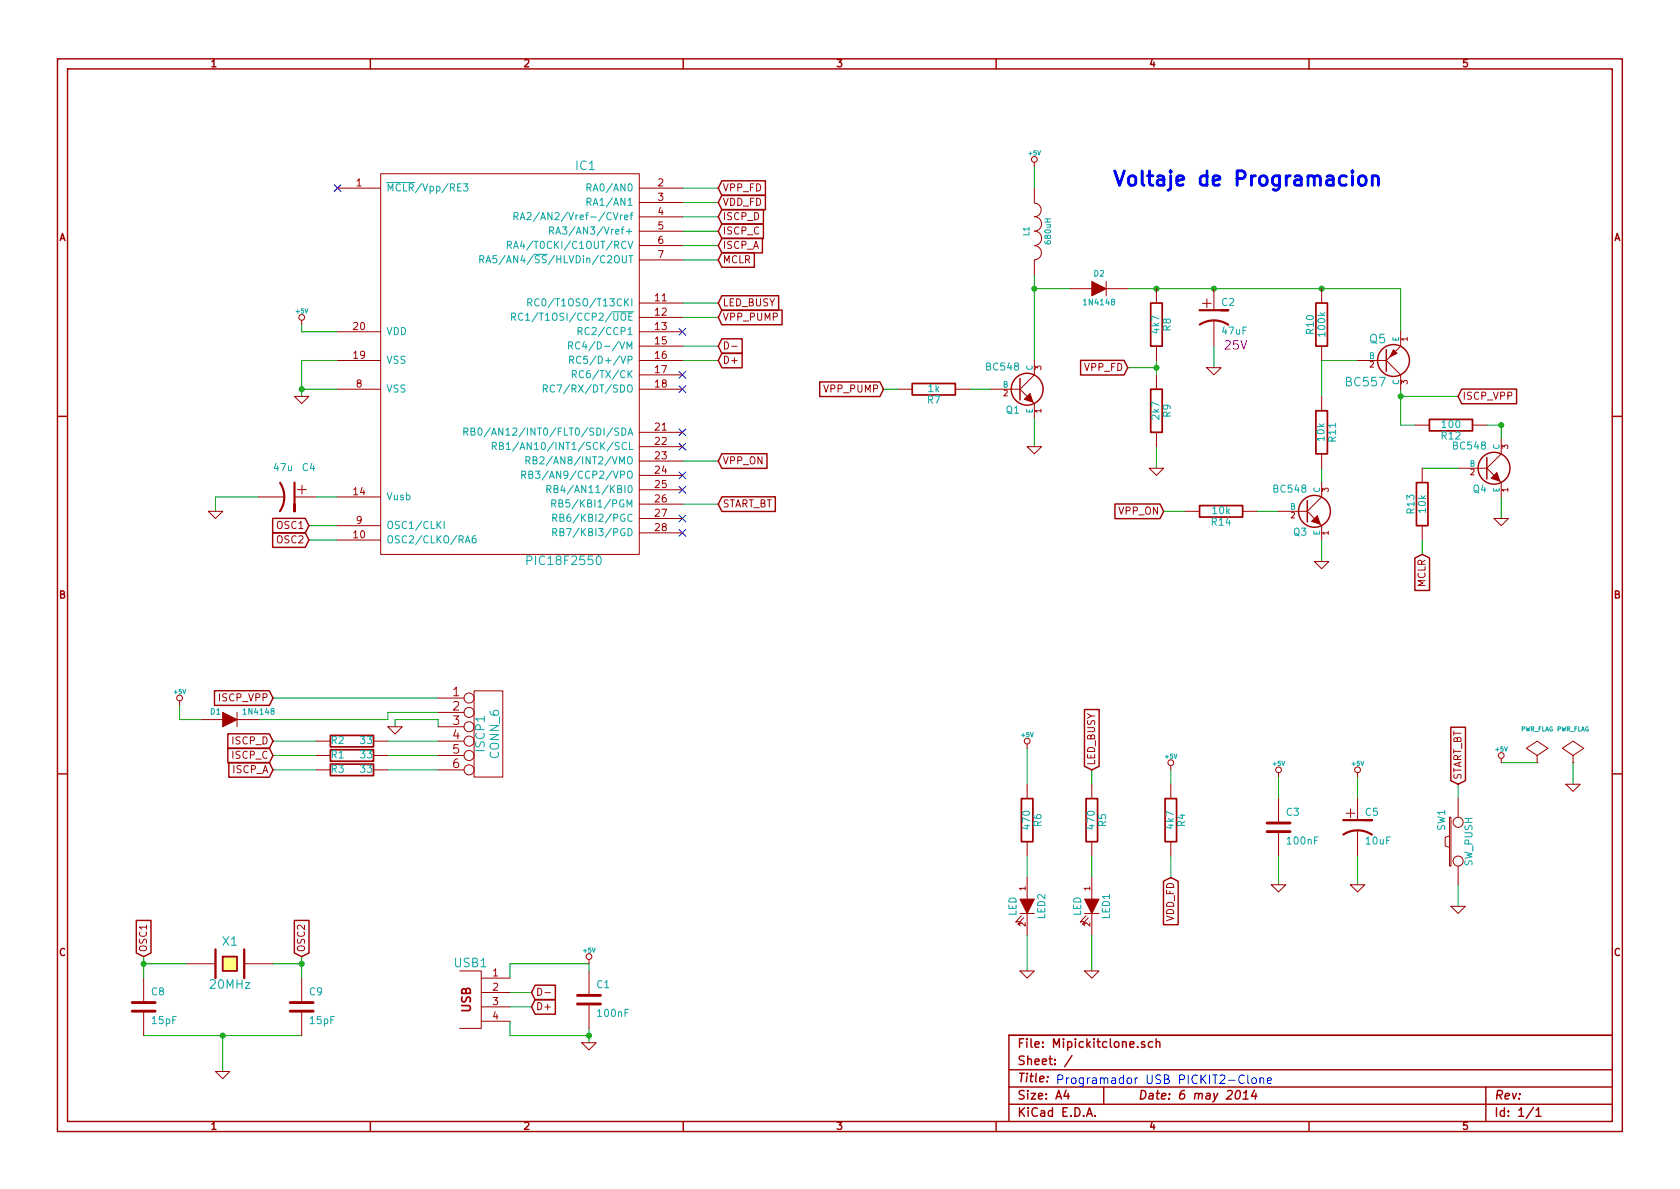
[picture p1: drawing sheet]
EESchema Schematic File Version 2
LIBS:power
LIBS:device
LIBS:transistors
LIBS:conn
LIBS:linear
LIBS:regul
LIBS:74xx
LIBS:cmos4000
LIBS:adc-dac
LIBS:memory
LIBS:xilinx
LIBS:special
LIBS:microcontrollers
LIBS:dsp
LIBS:microchip
LIBS:analog_switches
LIBS:motorola
LIBS:texas
LIBS:intel
LIBS:audio
LIBS:interface
LIBS:digital-audio
LIBS:philips
LIBS:display
LIBS:cypress
LIBS:siliconi
LIBS:opto
LIBS:atmel
LIBS:contrib
LIBS:valves
LIBS:Mipickitclone-cache
EELAYER 27 0
EELAYER END
$Descr A4 11693 8268
encoding utf-8
Sheet 1 1
Title ""
Date "6 may 2014"
Rev ""
Comp ""
Comment1 ""
Comment2 ""
Comment3 ""
Comment4 ""
$EndDescr
Wire Wire Line
	2700 5350 3050 5350
Wire Wire Line
	2700 5150 3050 5150
Wire Wire Line
	3050 5050 3050 5000
Wire Wire Line
	3050 5000 2750 5000
Wire Wire Line
	2750 5000 2750 5050
Wire Wire Line
	1900 4850 3050 4850
Wire Wire Line
	5000 1600 4750 1600
Wire Wire Line
	10450 5300 10700 5300
Wire Wire Line
	9450 5550 9450 5400
Wire Wire Line
	10150 5450 10150 5550
Wire Wire Line
	8900 5400 8900 5550
Wire Wire Line
	8150 5350 8150 5450
Wire Wire Line
	7600 5950 7600 6100
Wire Wire Line
	7150 6500 7150 6750
Wire Wire Line
	7150 5200 7150 5450
Wire Wire Line
	4100 7200 3550 7200
Wire Wire Line
	3550 7200 3550 7100
Wire Wire Line
	3550 6700 4100 6700
Wire Wire Line
	3550 6700 3550 6800
Wire Wire Line
	3700 6900 3550 6900
Wire Wire Line
	2100 7200 1000 7200
Wire Wire Line
	2100 6800 2100 6650
Wire Wire Line
	1000 6650 1000 6800
Connection ~ 8050 2550
Wire Wire Line
	7850 2550 8050 2550
Wire Wire Line
	2100 2250 2100 2300
Wire Wire Line
	2100 2300 2350 2300
Wire Wire Line
	2350 2700 2100 2700
Wire Wire Line
	10450 3450 10450 3600
Wire Wire Line
	8450 2400 8450 2550
Wire Wire Line
	7200 2900 7200 3100
Wire Wire Line
	9900 3750 9900 3850
Wire Wire Line
	9750 2700 9750 2950
Wire Wire Line
	9750 2950 9850 2950
Wire Wire Line
	10450 3050 10450 2950
Wire Wire Line
	9200 3350 9200 3250
Wire Wire Line
	8050 2600 8050 2500
Wire Wire Line
	9450 2500 9200 2500
Connection ~ 8450 2000
Wire Wire Line
	7200 2500 7200 1900
Wire Wire Line
	2150 3750 2350 3750
Wire Wire Line
	4750 3200 5000 3200
Wire Wire Line
	4750 2400 5000 2400
Wire Wire Line
	4750 2100 5000 2100
Wire Wire Line
	4750 1700 5000 1700
Wire Wire Line
	4750 1500 5000 1500
Wire Wire Line
	4750 1300 5000 1300
Wire Wire Line
	4750 1400 5000 1400
Wire Wire Line
	4750 1800 5000 1800
Wire Wire Line
	4750 2200 5000 2200
Wire Wire Line
	4750 2500 5000 2500
Wire Wire Line
	4750 3500 5000 3500
Wire Wire Line
	2150 3650 2350 3650
Wire Wire Line
	2350 3450 2200 3450
Wire Wire Line
	6750 2700 6900 2700
Wire Wire Line
	7450 2000 7200 2000
Connection ~ 7200 2000
Connection ~ 8050 2000
Wire Wire Line
	9750 2300 9750 2000
Wire Wire Line
	9750 2000 7850 2000
Connection ~ 9200 2000
Wire Wire Line
	9200 2500 9200 2750
Wire Wire Line
	8750 3550 8900 3550
Wire Wire Line
	9900 3250 10150 3250
Wire Wire Line
	9750 2750 10150 2750
Connection ~ 10450 2950
Wire Wire Line
	6150 2700 6250 2700
Wire Wire Line
	8050 3100 8050 3250
Wire Wire Line
	9200 3750 9200 3900
Wire Wire Line
	1800 3450 1500 3450
Wire Wire Line
	1500 3450 1500 3550
Wire Wire Line
	7200 1300 7200 1150
Wire Wire Line
	8100 3550 8250 3550
Wire Wire Line
	1300 6700 1000 6700
Connection ~ 1000 6700
Wire Wire Line
	1900 6700 2100 6700
Connection ~ 2100 6700
Wire Wire Line
	1550 7450 1550 7200
Connection ~ 1550 7200
Wire Wire Line
	3550 7000 3700 7000
Wire Wire Line
	4100 6700 4100 6750
Wire Wire Line
	4100 7250 4100 7150
Connection ~ 4100 7200
Wire Wire Line
	7150 5950 7150 6100
Wire Wire Line
	7600 5350 7600 5450
Wire Wire Line
	7600 6500 7600 6750
Wire Wire Line
	8150 5950 8150 6100
Wire Wire Line
	8900 5950 8900 6150
Wire Wire Line
	10150 6150 10150 6300
Wire Wire Line
	9450 5950 9450 6150
Wire Wire Line
	1400 5000 1250 5000
Wire Wire Line
	1250 5000 1250 4900
Wire Wire Line
	1900 5350 2200 5350
Wire Wire Line
	2350 2500 2100 2500
Wire Wire Line
	2100 2500 2100 2750
Connection ~ 2100 2700
Wire Wire Line
	10950 5450 10950 5300
Wire Wire Line
	1900 5250 2200 5250
Wire Wire Line
	1800 5000 2700 5000
Wire Wire Line
	1900 5150 2200 5150
Wire Wire Line
	2700 5250 3050 5250
Text GLabel 1900 4850 0    50   Input ~ 0
ISCP_VPP
$Comp
L R R1
U 1 1
P 2450 5250
F 0 "R1" V 2450 5150 50  0000 C CNN
F 1 "33" V 2450 5350 50  0000 C CNN
F 2 "" H 2450 5250 60  0001 C CNN
F 3 "" H 2450 5250 60  0001 C CNN
	1    2450 5250
	0    1    1    0   
$EndComp
$Comp
L GND #PWR01
U 1 1
P 10950 5450
F 0 "#PWR01" H 10950 5450 30  0001 C CNN
F 1 "GND" H 10950 5380 30  0001 C CNN
F 2 "" H 10950 5450 60  0001 C CNN
F 3 "" H 10950 5450 60  0001 C CNN
	1    10950 5450
	1    0    0    -1  
$EndComp
$Comp
L +5V #PWR02
U 1 1
P 10450 5300
F 0 "#PWR02" H 10450 5390 20  0001 C CNN
F 1 "+5V" H 10450 5390 30  0000 C CNN
F 2 "" H 10450 5300 60  0001 C CNN
F 3 "" H 10450 5300 60  0001 C CNN
	1    10450 5300
	1    0    0    -1  
$EndComp
$Comp
L PWR_FLAG #FLG03
U 1 1
P 10950 5300
F 0 "#FLG03" H 10950 5570 30  0001 C CNN
F 1 "PWR_FLAG" H 10950 5530 30  0000 C CNN
F 2 "" H 10950 5300 60  0001 C CNN
F 3 "" H 10950 5300 60  0001 C CNN
	1    10950 5300
	1    0    0    -1  
$EndComp
$Comp
L PWR_FLAG #FLG04
U 1 1
P 10700 5300
F 0 "#FLG04" H 10700 5570 30  0001 C CNN
F 1 "PWR_FLAG" H 10700 5530 30  0000 C CNN
F 2 "" H 10700 5300 60  0001 C CNN
F 3 "" H 10700 5300 60  0001 C CNN
	1    10700 5300
	1    0    0    -1  
$EndComp
NoConn ~ 4750 3700
NoConn ~ 4750 3600
NoConn ~ 4750 3400
NoConn ~ 4750 3300
NoConn ~ 4750 3100
NoConn ~ 4750 3000
NoConn ~ 4750 2700
NoConn ~ 4750 2600
NoConn ~ 4750 2300
NoConn ~ 2350 1300
$Comp
L +5V #PWR05
U 1 1
P 1250 4900
F 0 "#PWR05" H 1250 4990 20  0001 C CNN
F 1 "+5V" H 1250 4990 30  0000 C CNN
F 2 "" H 1250 4900 60  0001 C CNN
F 3 "" H 1250 4900 60  0001 C CNN
	1    1250 4900
	1    0    0    -1  
$EndComp
$Comp
L DIODE D1
U 1 1
P 1600 5000
F 0 "D1" H 1500 5050 40  0000 C CNN
F 1 "1N4148" H 1800 5050 40  0000 C CNN
F 2 "" H 1600 5000 60  0001 C CNN
F 3 "" H 1600 5000 60  0001 C CNN
	1    1600 5000
	1    0    0    -1  
$EndComp
$Comp
L R R3
U 1 1
P 2450 5350
F 0 "R3" V 2450 5250 50  0000 C CNN
F 1 "33" V 2450 5450 50  0000 C CNN
F 2 "" H 2450 5350 60  0001 C CNN
F 3 "" H 2450 5350 60  0001 C CNN
	1    2450 5350
	0    1    1    0   
$EndComp
$Comp
L R R2
U 1 1
P 2450 5150
F 0 "R2" V 2450 5050 50  0000 C CNN
F 1 "33" V 2450 5250 50  0000 C CNN
F 2 "" H 2450 5150 60  0001 C CNN
F 3 "" H 2450 5150 60  0001 C CNN
	1    2450 5150
	0    1    1    0   
$EndComp
$Comp
L GND #PWR06
U 1 1
P 2750 5050
F 0 "#PWR06" H 2750 5050 30  0001 C CNN
F 1 "GND" H 2750 4980 30  0001 C CNN
F 2 "" H 2750 5050 60  0001 C CNN
F 3 "" H 2750 5050 60  0001 C CNN
	1    2750 5050
	1    0    0    -1  
$EndComp
Text GLabel 1900 5350 0    50   Input ~ 0
ISCP_A
Text GLabel 1900 5150 0    50   Input ~ 0
ISCP_D
Text GLabel 1900 5250 0    50   Input ~ 0
ISCP_C
$Comp
L CONN_6 ISCP1
U 1 1
P 3400 5100
F 0 "ISCP1" V 3350 5100 60  0000 C CNN
F 1 "CONN_6" V 3450 5100 60  0000 C CNN
F 2 "" H 3400 5100 60  0001 C CNN
F 3 "" H 3400 5100 60  0001 C CNN
	1    3400 5100
	1    0    0    -1  
$EndComp
Text GLabel 8150 6100 3    50   Input ~ 0
VDD_FD
$Comp
L +5V #PWR07
U 1 1
P 8150 5350
F 0 "#PWR07" H 8150 5440 20  0001 C CNN
F 1 "+5V" H 8150 5440 30  0000 C CNN
F 2 "" H 8150 5350 60  0001 C CNN
F 3 "" H 8150 5350 60  0001 C CNN
	1    8150 5350
	1    0    0    -1  
$EndComp
$Comp
L +5V #PWR08
U 1 1
P 9450 5400
F 0 "#PWR08" H 9450 5490 20  0001 C CNN
F 1 "+5V" H 9450 5490 30  0000 C CNN
F 2 "" H 9450 5400 60  0001 C CNN
F 3 "" H 9450 5400 60  0001 C CNN
	1    9450 5400
	1    0    0    -1  
$EndComp
$Comp
L +5V #PWR09
U 1 1
P 8900 5400
F 0 "#PWR09" H 8900 5490 20  0001 C CNN
F 1 "+5V" H 8900 5490 30  0000 C CNN
F 2 "" H 8900 5400 60  0001 C CNN
F 3 "" H 8900 5400 60  0001 C CNN
	1    8900 5400
	1    0    0    -1  
$EndComp
$Comp
L +5V #PWR010
U 1 1
P 7150 5200
F 0 "#PWR010" H 7150 5290 20  0001 C CNN
F 1 "+5V" H 7150 5290 30  0000 C CNN
F 2 "" H 7150 5200 60  0001 C CNN
F 3 "" H 7150 5200 60  0001 C CNN
	1    7150 5200
	1    0    0    -1  
$EndComp
Text GLabel 10150 5450 1    50   Input ~ 0
START_BT
Text GLabel 7600 5350 1    50   Input ~ 0
LED_BUSY
$Comp
L GND #PWR011
U 1 1
P 10150 6300
F 0 "#PWR011" H 10150 6300 30  0001 C CNN
F 1 "GND" H 10150 6230 30  0001 C CNN
F 2 "" H 10150 6300 60  0001 C CNN
F 3 "" H 10150 6300 60  0001 C CNN
	1    10150 6300
	1    0    0    -1  
$EndComp
$Comp
L GND #PWR012
U 1 1
P 9450 6150
F 0 "#PWR012" H 9450 6150 30  0001 C CNN
F 1 "GND" H 9450 6080 30  0001 C CNN
F 2 "" H 9450 6150 60  0001 C CNN
F 3 "" H 9450 6150 60  0001 C CNN
	1    9450 6150
	1    0    0    -1  
$EndComp
$Comp
L GND #PWR013
U 1 1
P 8900 6150
F 0 "#PWR013" H 8900 6150 30  0001 C CNN
F 1 "GND" H 8900 6080 30  0001 C CNN
F 2 "" H 8900 6150 60  0001 C CNN
F 3 "" H 8900 6150 60  0001 C CNN
	1    8900 6150
	1    0    0    -1  
$EndComp
$Comp
L GND #PWR014
U 1 1
P 7600 6750
F 0 "#PWR014" H 7600 6750 30  0001 C CNN
F 1 "GND" H 7600 6680 30  0001 C CNN
F 2 "" H 7600 6750 60  0001 C CNN
F 3 "" H 7600 6750 60  0001 C CNN
	1    7600 6750
	1    0    0    -1  
$EndComp
$Comp
L GND #PWR015
U 1 1
P 7150 6750
F 0 "#PWR015" H 7150 6750 30  0001 C CNN
F 1 "GND" H 7150 6680 30  0001 C CNN
F 2 "" H 7150 6750 60  0001 C CNN
F 3 "" H 7150 6750 60  0001 C CNN
	1    7150 6750
	1    0    0    -1  
$EndComp
$Comp
L LED LED1
U 1 1
P 7600 6300
F 0 "LED1" H 7600 6400 50  0000 C CNN
F 1 "LED" H 7600 6200 50  0000 C CNN
F 2 "" H 7600 6300 60  0001 C CNN
F 3 "" H 7600 6300 60  0001 C CNN
	1    7600 6300
	0    1    1    0   
$EndComp
$Comp
L LED LED2
U 1 1
P 7150 6300
F 0 "LED2" H 7150 6400 50  0000 C CNN
F 1 "LED" H 7150 6200 50  0000 C CNN
F 2 "" H 7150 6300 60  0001 C CNN
F 3 "" H 7150 6300 60  0001 C CNN
	1    7150 6300
	0    1    1    0   
$EndComp
$Comp
L SW_PUSH SW1
U 1 1
P 10150 5850
F 0 "SW1" H 10300 5960 50  0000 C CNN
F 1 "SW_PUSH" H 10150 5770 50  0000 C CNN
F 2 "" H 10150 5850 60  0001 C CNN
F 3 "" H 10150 5850 60  0001 C CNN
	1    10150 5850
	0    -1   -1   0   
$EndComp
$Comp
L CP1 C5
U 1 1
P 9450 5750
F 0 "C5" H 9500 5850 50  0000 L CNN
F 1 "10uF" H 9500 5650 50  0000 L CNN
F 2 "" H 9450 5750 60  0001 C CNN
F 3 "" H 9450 5750 60  0001 C CNN
	1    9450 5750
	1    0    0    -1  
$EndComp
$Comp
L C C3
U 1 1
P 8900 5750
F 0 "C3" H 8950 5850 50  0000 L CNN
F 1 "100nF" H 8950 5650 50  0000 L CNN
F 2 "" H 8900 5750 60  0001 C CNN
F 3 "" H 8900 5750 60  0001 C CNN
	1    8900 5750
	1    0    0    -1  
$EndComp
$Comp
L R R4
U 1 1
P 8150 5700
F 0 "R4" V 8230 5700 50  0000 C CNN
F 1 "4k7" V 8150 5700 50  0000 C CNN
F 2 "" H 8150 5700 60  0001 C CNN
F 3 "" H 8150 5700 60  0001 C CNN
	1    8150 5700
	1    0    0    -1  
$EndComp
$Comp
L R R5
U 1 1
P 7600 5700
F 0 "R5" V 7680 5700 50  0000 C CNN
F 1 "470" V 7600 5700 50  0000 C CNN
F 2 "" H 7600 5700 60  0001 C CNN
F 3 "" H 7600 5700 60  0001 C CNN
	1    7600 5700
	1    0    0    -1  
$EndComp
$Comp
L R R6
U 1 1
P 7150 5700
F 0 "R6" V 7230 5700 50  0000 C CNN
F 1 "470" V 7150 5700 50  0000 C CNN
F 2 "" H 7150 5700 60  0001 C CNN
F 3 "" H 7150 5700 60  0001 C CNN
	1    7150 5700
	1    0    0    -1  
$EndComp
$Comp
L C C1
U 1 1
P 4100 6950
F 0 "C1" H 4150 7050 50  0000 L CNN
F 1 "100nF" H 4150 6850 50  0000 L CNN
F 2 "" H 4100 6950 60  0001 C CNN
F 3 "" H 4100 6950 60  0001 C CNN
	1    4100 6950
	1    0    0    -1  
$EndComp
$Comp
L GND #PWR016
U 1 1
P 4100 7250
F 0 "#PWR016" H 4100 7250 30  0001 C CNN
F 1 "GND" H 4100 7180 30  0001 C CNN
F 2 "" H 4100 7250 60  0001 C CNN
F 3 "" H 4100 7250 60  0001 C CNN
	1    4100 7250
	1    0    0    -1  
$EndComp
$Comp
L +5V #PWR017
U 1 1
P 4100 6700
F 0 "#PWR017" H 4100 6790 20  0001 C CNN
F 1 "+5V" H 4100 6790 30  0000 C CNN
F 2 "" H 4100 6700 60  0001 C CNN
F 3 "" H 4100 6700 60  0001 C CNN
	1    4100 6700
	1    0    0    -1  
$EndComp
Text GLabel 3700 7000 2    50   Input ~ 0
D+
Text GLabel 3700 6900 2    50   Input ~ 0
D-
$Comp
L USB_2 USB1
U 1 1
P 3350 6950
F 0 "USB1" H 3275 7200 60  0000 C CNN
F 1 "USB_2" H 3400 6650 60  0001 C CNN
F 2 "VCC" H 3675 7100 50  0001 C CNN
F 3 "D+" H 3650 7000 50  0001 C CNN
F 4 "D-" H 3650 6900 50  0001 C CNN "Data-"
F 5 "GND" H 3675 6800 50  0001 C CNN "Ground"
	1    3350 6950
	1    0    0    -1  
$EndComp
Text GLabel 2100 6650 1    50   Input ~ 0
OSC2
Text GLabel 1000 6650 1    50   Input ~ 0
OSC1
$Comp
L GND #PWR018
U 1 1
P 1550 7450
F 0 "#PWR018" H 1550 7450 30  0001 C CNN
F 1 "GND" H 1550 7380 30  0001 C CNN
F 2 "" H 1550 7450 60  0001 C CNN
F 3 "" H 1550 7450 60  0001 C CNN
	1    1550 7450
	1    0    0    -1  
$EndComp
$Comp
L CRYSTAL X1
U 1 1
P 1600 6700
F 0 "X1" H 1600 6850 60  0000 C CNN
F 1 "20MHz" H 1600 6550 60  0000 C CNN
F 2 "" H 1600 6700 60  0001 C CNN
F 3 "" H 1600 6700 60  0001 C CNN
	1    1600 6700
	1    0    0    -1  
$EndComp
$Comp
L C C9
U 1 1
P 2100 7000
F 0 "C9" H 2150 7100 50  0000 L CNN
F 1 "15pF" H 2150 6900 50  0000 L CNN
F 2 "" H 2100 7000 60  0001 C CNN
F 3 "" H 2100 7000 60  0001 C CNN
	1    2100 7000
	1    0    0    -1  
$EndComp
$Comp
L C C8
U 1 1
P 1000 7000
F 0 "C8" H 1050 7100 50  0000 L CNN
F 1 "15pF" H 1050 6900 50  0000 L CNN
F 2 "" H 1000 7000 60  0001 C CNN
F 3 "" H 1000 7000 60  0001 C CNN
	1    1000 7000
	1    0    0    -1  
$EndComp
Text Notes 7750 1300 0    100  ~ 20
Voltaje de Programacion
Text GLabel 8100 3550 0    50   Input ~ 0
VPP_ON
Text GLabel 7850 2550 0    50   Input ~ 0
VPP_FD
$Comp
L +5V #PWR019
U 1 1
P 7200 1150
F 0 "#PWR019" H 7200 1240 20  0001 C CNN
F 1 "+5V" H 7200 1240 30  0000 C CNN
F 2 "" H 7200 1150 60  0001 C CNN
F 3 "" H 7200 1150 60  0001 C CNN
	1    7200 1150
	1    0    0    -1  
$EndComp
$Comp
L +5V #PWR020
U 1 1
P 2100 2250
F 0 "#PWR020" H 2100 2340 20  0001 C CNN
F 1 "+5V" H 2100 2340 30  0000 C CNN
F 2 "" H 2100 2250 60  0001 C CNN
F 3 "" H 2100 2250 60  0001 C CNN
	1    2100 2250
	1    0    0    -1  
$EndComp
$Comp
L GND #PWR021
U 1 1
P 1500 3550
F 0 "#PWR021" H 1500 3550 30  0001 C CNN
F 1 "GND" H 1500 3480 30  0001 C CNN
F 2 "" H 1500 3550 60  0001 C CNN
F 3 "" H 1500 3550 60  0001 C CNN
	1    1500 3550
	1    0    0    -1  
$EndComp
$Comp
L GND #PWR022
U 1 1
P 2100 2750
F 0 "#PWR022" H 2100 2750 30  0001 C CNN
F 1 "GND" H 2100 2680 30  0001 C CNN
F 2 "" H 2100 2750 60  0001 C CNN
F 3 "" H 2100 2750 60  0001 C CNN
	1    2100 2750
	1    0    0    -1  
$EndComp
$Comp
L GND #PWR023
U 1 1
P 10450 3600
F 0 "#PWR023" H 10450 3600 30  0001 C CNN
F 1 "GND" H 10450 3530 30  0001 C CNN
F 2 "" H 10450 3600 60  0001 C CNN
F 3 "" H 10450 3600 60  0001 C CNN
	1    10450 3600
	1    0    0    -1  
$EndComp
$Comp
L GND #PWR024
U 1 1
P 9200 3900
F 0 "#PWR024" H 9200 3900 30  0001 C CNN
F 1 "GND" H 9200 3830 30  0001 C CNN
F 2 "" H 9200 3900 60  0001 C CNN
F 3 "" H 9200 3900 60  0001 C CNN
	1    9200 3900
	1    0    0    -1  
$EndComp
$Comp
L GND #PWR025
U 1 1
P 8450 2550
F 0 "#PWR025" H 8450 2550 30  0001 C CNN
F 1 "GND" H 8450 2480 30  0001 C CNN
F 2 "" H 8450 2550 60  0001 C CNN
F 3 "" H 8450 2550 60  0001 C CNN
	1    8450 2550
	1    0    0    -1  
$EndComp
$Comp
L GND #PWR026
U 1 1
P 8050 3250
F 0 "#PWR026" H 8050 3250 30  0001 C CNN
F 1 "GND" H 8050 3180 30  0001 C CNN
F 2 "" H 8050 3250 60  0001 C CNN
F 3 "" H 8050 3250 60  0001 C CNN
	1    8050 3250
	1    0    0    -1  
$EndComp
$Comp
L GND #PWR027
U 1 1
P 7200 3100
F 0 "#PWR027" H 7200 3100 30  0001 C CNN
F 1 "GND" H 7200 3030 30  0001 C CNN
F 2 "" H 7200 3100 60  0001 C CNN
F 3 "" H 7200 3100 60  0001 C CNN
	1    7200 3100
	1    0    0    -1  
$EndComp
Text GLabel 10150 2750 2    50   Input ~ 0
ISCP_VPP
Text GLabel 9900 3850 3    50   Input ~ 0
MCLR
Text GLabel 6150 2700 0    50   Input ~ 0
VPP_PUMP
$Comp
L DIODE D2
U 1 1
P 7650 2000
F 0 "D2" H 7650 2100 40  0000 C CNN
F 1 "1N4148" H 7650 1900 40  0000 C CNN
F 2 "" H 7650 2000 60  0001 C CNN
F 3 "" H 7650 2000 60  0001 C CNN
	1    7650 2000
	1    0    0    -1  
$EndComp
$Comp
L R R7
U 1 1
P 6500 2700
F 0 "R7" V 6580 2700 50  0000 C CNN
F 1 "1k" V 6500 2700 50  0000 C CNN
F 2 "" H 6500 2700 60  0001 C CNN
F 3 "" H 6500 2700 60  0001 C CNN
	1    6500 2700
	0    1    1    0   
$EndComp
$Comp
L CP1 C2
U 1 1
P 8450 2200
F 0 "C2" H 8500 2300 50  0000 L CNN
F 1 "47uF" H 8500 2100 50  0000 L CNN
F 2 "" H 8450 2200 60  0001 C CNN
F 3 "" H 8450 2200 60  0001 C CNN
F 4 "25V" H 8600 2000 60  0000 C CNN "Campo1"
	1    8450 2200
	1    0    0    -1  
$EndComp
$Comp
L R R14
U 1 1
P 8500 3550
F 0 "R14" V 8580 3550 50  0000 C CNN
F 1 "10k" V 8500 3550 50  0000 C CNN
F 2 "" H 8500 3550 60  0001 C CNN
F 3 "" H 8500 3550 60  0001 C CNN
	1    8500 3550
	0    1    1    0   
$EndComp
$Comp
L R R13
U 1 1
P 9900 3500
F 0 "R13" V 9980 3500 50  0000 C CNN
F 1 "10k" V 9900 3500 50  0000 C CNN
F 2 "" H 9900 3500 60  0001 C CNN
F 3 "" H 9900 3500 60  0001 C CNN
	1    9900 3500
	-1   0    0    1   
$EndComp
$Comp
L R R12
U 1 1
P 10100 2950
F 0 "R12" V 10180 2950 50  0000 C CNN
F 1 "100" V 10100 2950 50  0000 C CNN
F 2 "" H 10100 2950 60  0001 C CNN
F 3 "" H 10100 2950 60  0001 C CNN
	1    10100 2950
	0    1    1    0   
$EndComp
$Comp
L R R11
U 1 1
P 9200 3000
F 0 "R11" V 9280 3000 50  0000 C CNN
F 1 "10k" V 9200 3000 50  0000 C CNN
F 2 "" H 9200 3000 60  0001 C CNN
F 3 "" H 9200 3000 60  0001 C CNN
	1    9200 3000
	1    0    0    -1  
$EndComp
$Comp
L R R10
U 1 1
P 9200 2250
F 0 "R10" V 9280 2250 50  0000 C CNN
F 1 "100k" V 9200 2250 50  0000 C CNN
F 2 "" H 9200 2250 60  0001 C CNN
F 3 "" H 9200 2250 60  0001 C CNN
	1    9200 2250
	-1   0    0    1   
$EndComp
$Comp
L R R9
U 1 1
P 8050 2850
F 0 "R9" V 8130 2850 50  0000 C CNN
F 1 "2k7" V 8050 2850 50  0000 C CNN
F 2 "" H 8050 2850 60  0001 C CNN
F 3 "" H 8050 2850 60  0001 C CNN
	1    8050 2850
	1    0    0    -1  
$EndComp
$Comp
L R R8
U 1 1
P 8050 2250
F 0 "R8" V 8130 2250 50  0000 C CNN
F 1 "4k7" V 8050 2250 50  0000 C CNN
F 2 "" H 8050 2250 60  0001 C CNN
F 3 "" H 8050 2250 60  0001 C CNN
	1    8050 2250
	1    0    0    -1  
$EndComp
$Comp
L PNP Q5
U 1 1
P 9650 2500
F 0 "Q5" H 9650 2350 60  0000 R CNN
F 1 "BC557" H 9650 2650 60  0000 R CNN
F 2 "" H 9650 2500 60  0001 C CNN
F 3 "" H 9650 2500 60  0001 C CNN
	1    9650 2500
	1    0    0    1   
$EndComp
$Comp
L NPN Q4
U 1 1
P 10350 3250
F 0 "Q4" H 10350 3100 50  0000 R CNN
F 1 "BC548" H 10350 3400 50  0000 R CNN
F 2 "" H 10350 3250 60  0001 C CNN
F 3 "" H 10350 3250 60  0001 C CNN
	1    10350 3250
	1    0    0    -1  
$EndComp
$Comp
L NPN Q3
U 1 1
P 9100 3550
F 0 "Q3" H 9100 3400 50  0000 R CNN
F 1 "BC548" H 9100 3700 50  0000 R CNN
F 2 "" H 9100 3550 60  0001 C CNN
F 3 "" H 9100 3550 60  0001 C CNN
	1    9100 3550
	1    0    0    -1  
$EndComp
$Comp
L NPN Q1
U 1 1
P 7100 2700
F 0 "Q1" H 7100 2550 50  0000 R CNN
F 1 "BC548" H 7100 2850 50  0000 R CNN
F 2 "" H 7100 2700 60  0001 C CNN
F 3 "" H 7100 2700 60  0001 C CNN
	1    7100 2700
	1    0    0    -1  
$EndComp
$Comp
L INDUCTOR L1
U 1 1
P 7200 1600
F 0 "L1" V 7150 1600 40  0000 C CNN
F 1 "680uH" V 7300 1600 40  0000 C CNN
F 2 "" H 7200 1600 60  0001 C CNN
F 3 "" H 7200 1600 60  0001 C CNN
	1    7200 1600
	1    0    0    -1  
$EndComp
$Comp
L CP1 C4
U 1 1
P 2000 3450
F 0 "C4" V 1800 3550 50  0000 L CNN
F 1 "47u" V 1800 3350 50  0000 L CNN
F 2 "" H 2000 3450 60  0001 C CNN
F 3 "" H 2000 3450 60  0001 C CNN
	1    2000 3450
	0    1    1    0   
$EndComp
Text GLabel 2150 3750 0    50   Input ~ 0
OSC2
Text GLabel 2150 3650 0    50   Input ~ 0
OSC1
Text GLabel 5000 3500 2    50   Input ~ 0
START_BT
Text GLabel 5000 3200 2    50   Input ~ 0
VPP_ON
Text GLabel 5000 2500 2    50   Input ~ 0
D+
Text GLabel 5000 2400 2    50   Input ~ 0
D-
Text GLabel 5000 2200 2    50   Input ~ 0
VPP_PUMP
Text GLabel 5000 2100 2    50   Input ~ 0
LED_BUSY
Text GLabel 5000 1800 2    50   Input ~ 0
MCLR
Text GLabel 5000 1700 2    50   Input ~ 0
ISCP_A
Text GLabel 5000 1600 2    50   Input ~ 0
ISCP_C
Text GLabel 5000 1500 2    50   Input ~ 0
ISCP_D
Text GLabel 5000 1400 2    50   Input ~ 0
VDD_FD
Text GLabel 5000 1300 2    50   Input ~ 0
VPP_FD
$Comp
L PIC18F2550 IC1
U 1 1
P 3550 2550
F 0 "IC1" H 4075 3950 60  0000 C CNN
F 1 "PIC18F2550" H 3925 1200 60  0000 C CNN
F 2 "" H 3550 2550 60  0001 C CNN
F 3 "" H 3550 2550 60  0001 C CNN
	1    3550 2550
	1    0    0    -1  
$EndComp
Text Notes 7350 7550 0    60   ~ 0
Programador USB PICKIT2-Clone
Connection ~ 9750 2750
Wire Wire Line
	10450 2950 10350 2950
Wire Wire Line
	2700 5000 2700 4950
Wire Wire Line
	2700 4950 3050 4950
$EndSCHEMATC
